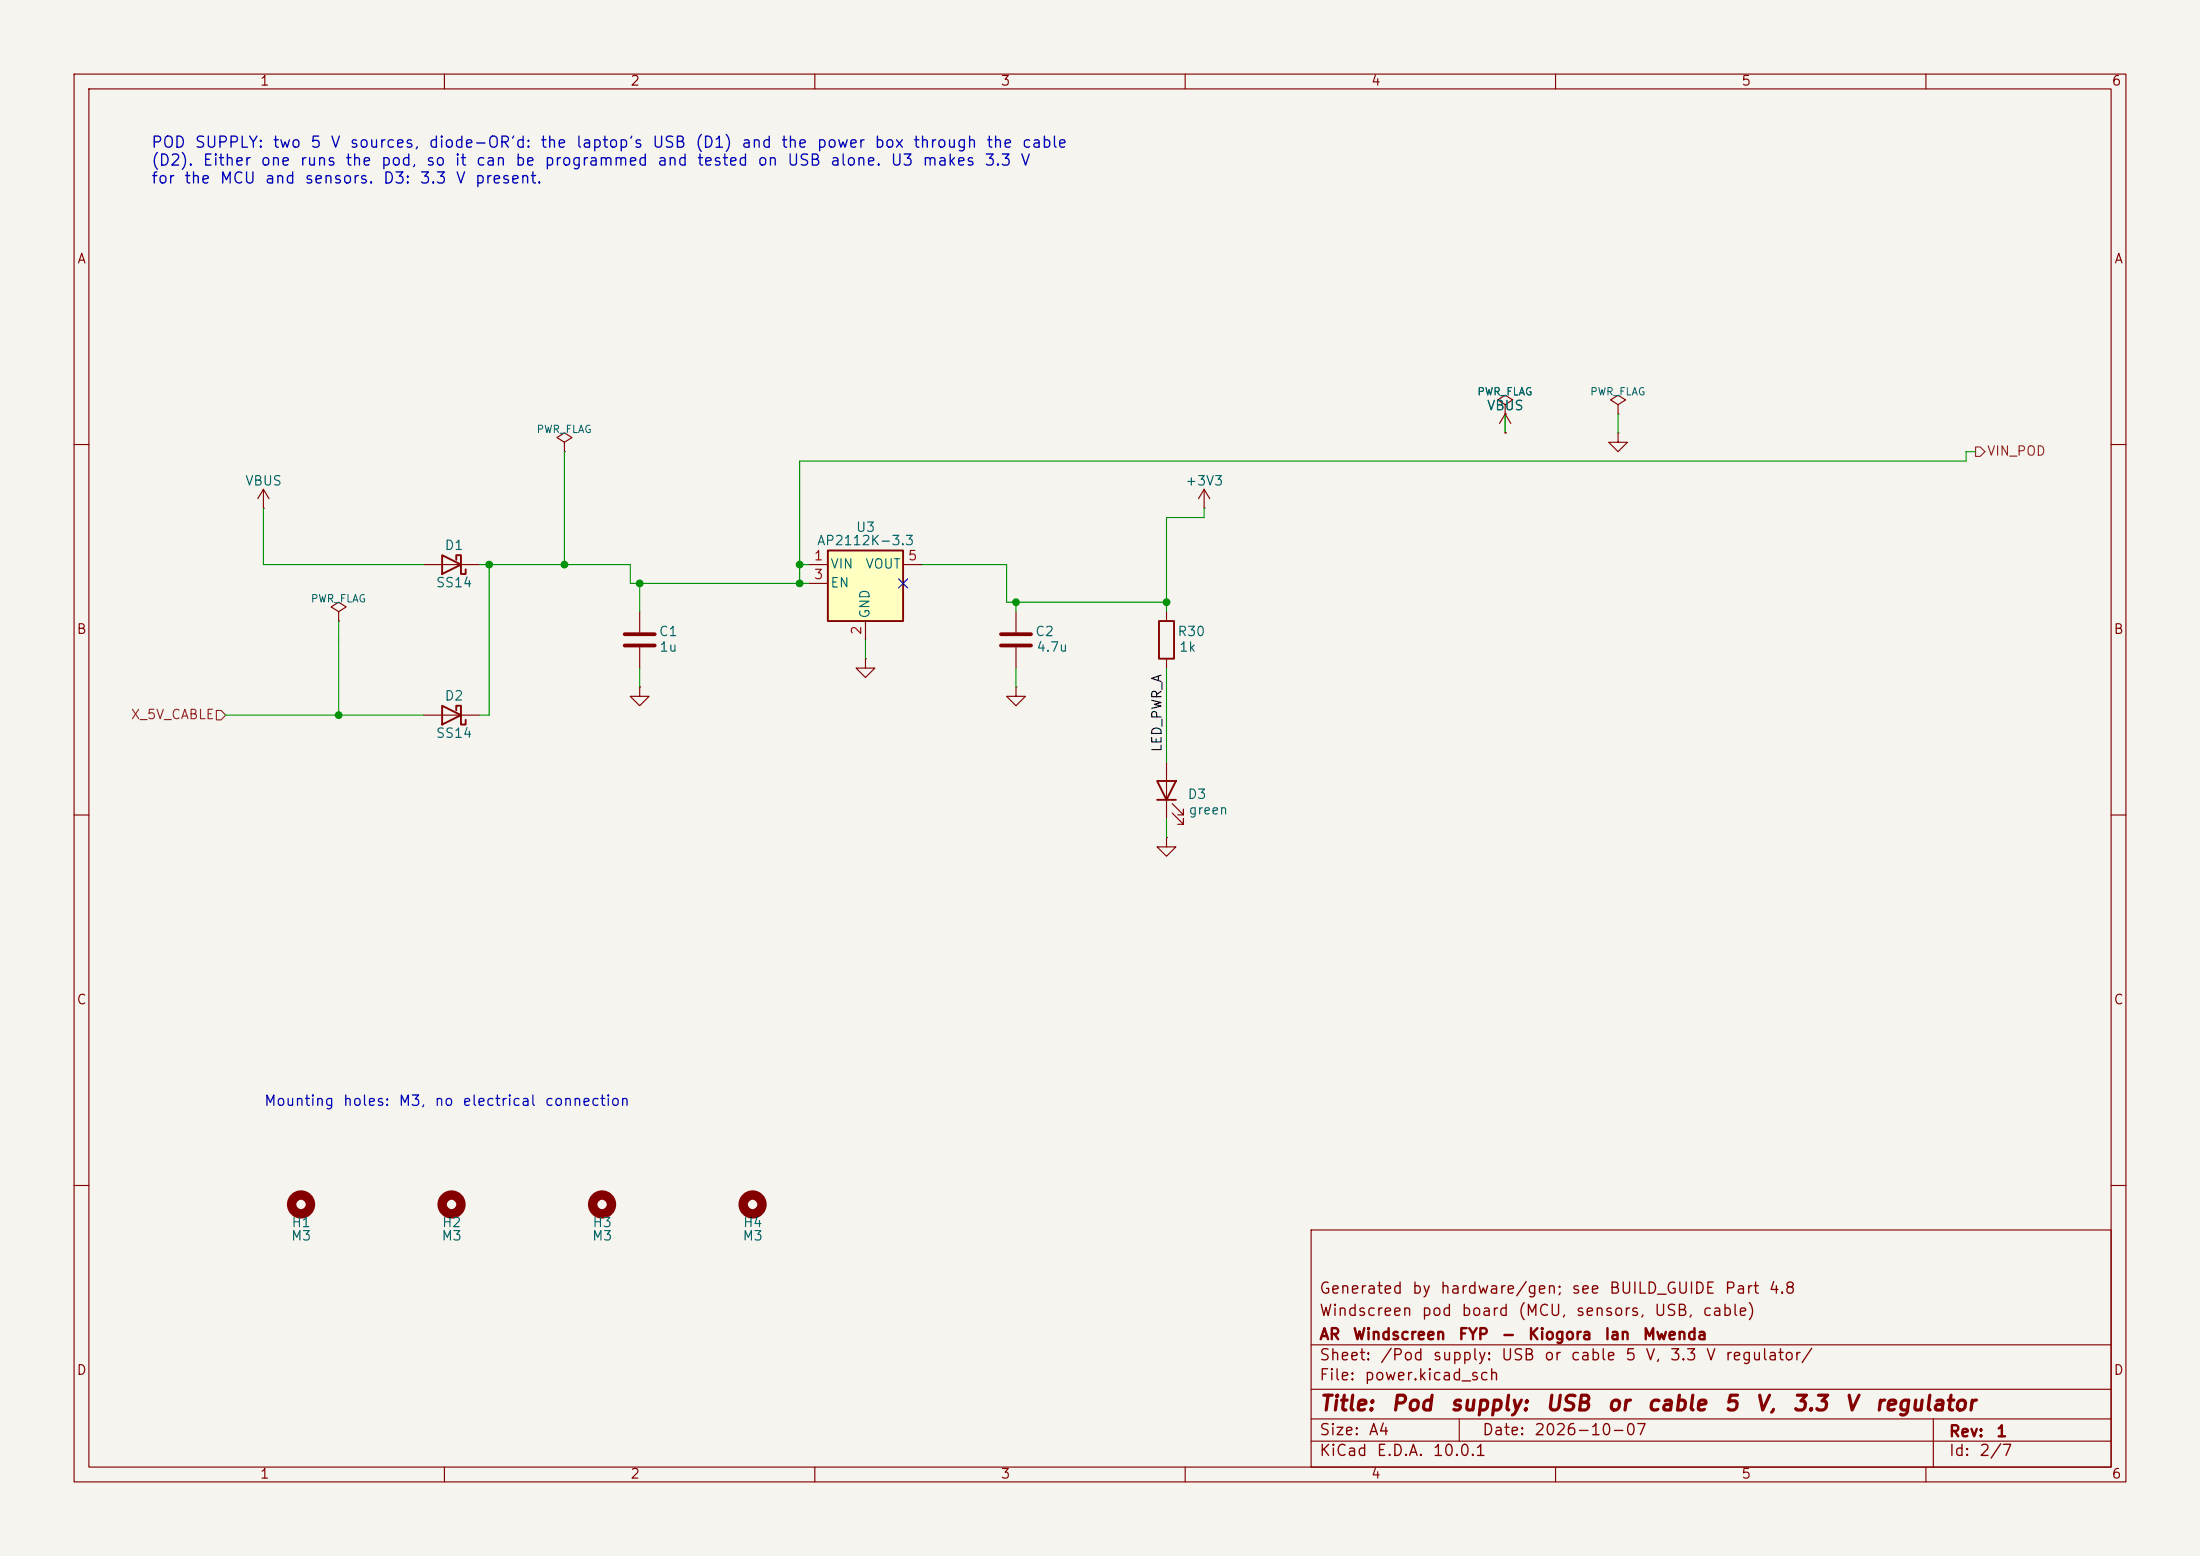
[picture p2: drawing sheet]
(kicad_sch
 (version 20250610)
 (generator "eeschema")
 (generator_version "10.0")
 (paper "A4")
 (title_block
  (title "Pod supply: USB or cable 5 V, 3.3 V regulator")
  (date "2026-10-07")
  (rev "1")
  (company "AR Windscreen FYP - Kiogora Ian Mwenda")
  (comment 1 "Windscreen pod board (MCU, sensors, USB, cable)")
  (comment 2 "Generated by hardware/gen; see BUILD_GUIDE Part 4.8"))
 (lib_symbols
  (symbol "Device:D_Schottky"
   (pin_numbers (hide yes))
   (pin_names
    (offset 1.016) (hide yes)) (exclude_from_sim no) (in_bom yes) (on_board yes)
   (in_pos_files yes)
   (duplicate_pin_numbers_are_jumpers no)
   (property "Reference" "D" (at 0 2.54 0) (show_name no) (do_not_autoplace no) (effects (font (size 1.27 1.27))))
   (property "Value" "D_Schottky" (at 0 -2.54 0) (show_name no) (do_not_autoplace no) (effects (font (size 1.27 1.27))))
   (property "Footprint" "" (at 0 0 0) (show_name no) (do_not_autoplace no) (hide yes) (effects (font (size 1.27 1.27))))
   (property "Datasheet" "" (at 0 0 0) (show_name no) (do_not_autoplace no) (hide yes) (effects (font (size 1.27 1.27))))
   (property "Description" "Schottky diode" (at 0 0 0) (show_name no) (do_not_autoplace no) (hide yes) (effects (font (size 1.27 1.27))))
   (symbol "D_Schottky_0_1"
    (polyline (pts (xy -1.905 0.635) (xy -1.905 1.27) (xy -1.27 1.27) (xy -1.27 -1.27) (xy -0.635 -1.27) (xy -0.635 -0.635)) (stroke (width 0.254) (type default)) (fill (type none)))
    (polyline (pts (xy 1.27 1.27) (xy 1.27 -1.27) (xy -1.27 0) (xy 1.27 1.27)) (stroke (width 0.254) (type default)) (fill (type none)))
    (polyline (pts (xy 1.27 0) (xy -1.27 0)) (stroke (width 0) (type default)) (fill (type none))))
   (symbol "D_Schottky_1_1"
    (pin passive line (at -3.81 0 0) (length 2.54) (name "K" (effects (font (size 1.27 1.27)))) (number "1" (effects (font (size 1.27 1.27)))))
    (pin passive line (at 3.81 0 180) (length 2.54) (name "A" (effects (font (size 1.27 1.27)))) (number "2" (effects (font (size 1.27 1.27))))))
   (embedded_fonts no))
  (symbol "Device:C"
   (pin_numbers (hide yes))
   (pin_names
    (offset 0.254)) (exclude_from_sim no) (in_bom yes) (on_board yes)
   (in_pos_files yes)
   (duplicate_pin_numbers_are_jumpers no)
   (property "Reference" "C" (at 0.635 2.54 0) (show_name no) (do_not_autoplace no) (effects (font (size 1.27 1.27)) (justify left)))
   (property "Value" "C" (at 0.635 -2.54 0) (show_name no) (do_not_autoplace no) (effects (font (size 1.27 1.27)) (justify left)))
   (property "Footprint" "" (at 0.9652 -3.81 0) (show_name no) (do_not_autoplace no) (hide yes) (effects (font (size 1.27 1.27))))
   (property "Datasheet" "" (at 0 0 0) (show_name no) (do_not_autoplace no) (hide yes) (effects (font (size 1.27 1.27))))
   (property "Description" "Unpolarized capacitor" (at 0 0 0) (show_name no) (do_not_autoplace no) (hide yes) (effects (font (size 1.27 1.27))))
   (symbol "C_0_1"
    (polyline (pts (xy -2.032 0.762) (xy 2.032 0.762)) (stroke (width 0.508) (type default)) (fill (type none)))
    (polyline (pts (xy -2.032 -0.762) (xy 2.032 -0.762)) (stroke (width 0.508) (type default)) (fill (type none))))
   (symbol "C_1_1"
    (pin passive line (at 0 3.81 270) (length 2.794) (name "" (effects (font (size 1.27 1.27)))) (number "1" (effects (font (size 1.27 1.27)))))
    (pin passive line (at 0 -3.81 90) (length 2.794) (name "" (effects (font (size 1.27 1.27)))) (number "2" (effects (font (size 1.27 1.27))))))
   (embedded_fonts no))
  (symbol "Regulator_Linear:AP2112K-3.3"
   (embedded_fonts no)
   (property "Reference" "U" (at -5.08 5.715 0) (show_name no) (do_not_autoplace no) (effects (font (size 1.27 1.27)) (justify left)))
   (property "Value" "AP2112K-3.3" (at 0 5.715 0) (show_name no) (do_not_autoplace no) (effects (font (size 1.27 1.27)) (justify left)))
   (property "Footprint" "Package_TO_SOT_SMD:SOT-23-5" (at 0 8.255 0) (show_name no) (do_not_autoplace no) (hide yes) (effects (font (size 1.27 1.27))))
   (property "Datasheet" "https://www.diodes.com/assets/Datasheets/AP2112.pdf" (at 0 2.54 0) (show_name no) (do_not_autoplace no) (hide yes) (effects (font (size 1.27 1.27))))
   (property "Description" "600mA low dropout linear regulator, with enable pin, 3.8V-6V input voltage range, 3.3V fixed positive output, SOT-23-5" (at 0 0 0) (show_name no) (do_not_autoplace no) (hide yes) (effects (font (size 1.27 1.27))))
   (pin_names
    (offset 0.254)) (exclude_from_sim no) (in_bom yes) (on_board yes)
   (in_pos_files yes)
   (duplicate_pin_numbers_are_jumpers no)
   (symbol "AP2112K-3.3_0_1"
    (rectangle (start -5.08 4.445) (end 5.08 -5.08) (stroke (width 0.254) (type default)) (fill (type background))))
   (symbol "AP2112K-3.3_1_1"
    (pin power_in line (at -7.62 2.54 0) (length 2.54) (name "VIN" (effects (font (size 1.27 1.27)))) (number "1" (effects (font (size 1.27 1.27)))))
    (pin power_in line (at 0 -7.62 90) (length 2.54) (name "GND" (effects (font (size 1.27 1.27)))) (number "2" (effects (font (size 1.27 1.27)))))
    (pin input line (at -7.62 0 0) (length 2.54) (name "EN" (effects (font (size 1.27 1.27)))) (number "3" (effects (font (size 1.27 1.27)))))
    (pin no_connect line (at 5.08 0 180) (length 2.54) (hide yes) (name "NC" (effects (font (size 1.27 1.27)))) (number "4" (effects (font (size 1.27 1.27)))))
    (pin power_out line (at 7.62 2.54 180) (length 2.54) (name "VOUT" (effects (font (size 1.27 1.27)))) (number "5" (effects (font (size 1.27 1.27))))))
   (embedded_fonts no))
  (symbol "Device:R"
   (pin_numbers (hide yes))
   (pin_names
    (offset 0)) (exclude_from_sim no) (in_bom yes) (on_board yes)
   (in_pos_files yes)
   (duplicate_pin_numbers_are_jumpers no)
   (property "Reference" "R" (at 2.032 0 90) (show_name no) (do_not_autoplace no) (effects (font (size 1.27 1.27))))
   (property "Value" "R" (at 0 0 90) (show_name no) (do_not_autoplace no) (effects (font (size 1.27 1.27))))
   (property "Footprint" "" (at -1.778 0 90) (show_name no) (do_not_autoplace no) (hide yes) (effects (font (size 1.27 1.27))))
   (property "Datasheet" "" (at 0 0 0) (show_name no) (do_not_autoplace no) (hide yes) (effects (font (size 1.27 1.27))))
   (property "Description" "Resistor" (at 0 0 0) (show_name no) (do_not_autoplace no) (hide yes) (effects (font (size 1.27 1.27))))
   (symbol "R_0_1"
    (rectangle (start -1.016 -2.54) (end 1.016 2.54) (stroke (width 0.254) (type default)) (fill (type none))))
   (symbol "R_1_1"
    (pin passive line (at 0 3.81 270) (length 1.27) (name "" (effects (font (size 1.27 1.27)))) (number "1" (effects (font (size 1.27 1.27)))))
    (pin passive line (at 0 -3.81 90) (length 1.27) (name "" (effects (font (size 1.27 1.27)))) (number "2" (effects (font (size 1.27 1.27))))))
   (embedded_fonts no))
  (symbol "Device:LED"
   (pin_numbers (hide yes))
   (pin_names
    (offset 1.016) (hide yes)) (exclude_from_sim no) (in_bom yes) (on_board yes)
   (in_pos_files yes)
   (duplicate_pin_numbers_are_jumpers no)
   (property "Reference" "D" (at 0 2.54 0) (show_name no) (do_not_autoplace no) (effects (font (size 1.27 1.27))))
   (property "Value" "LED" (at 0 -2.54 0) (show_name no) (do_not_autoplace no) (effects (font (size 1.27 1.27))))
   (property "Footprint" "" (at 0 0 0) (show_name no) (do_not_autoplace no) (hide yes) (effects (font (size 1.27 1.27))))
   (property "Datasheet" "" (at 0 0 0) (show_name no) (do_not_autoplace no) (hide yes) (effects (font (size 1.27 1.27))))
   (property "Description" "Light emitting diode" (at 0 0 0) (show_name no) (do_not_autoplace no) (hide yes) (effects (font (size 1.27 1.27))))
   (property "Sim.Pins" "1=K 2=A" (at 0 0 0) (show_name no) (do_not_autoplace no) (hide yes) (effects (font (size 1.27 1.27))))
   (symbol "LED_0_1"
    (polyline (pts (xy -3.048 -0.762) (xy -4.572 -2.286) (xy -3.81 -2.286) (xy -4.572 -2.286) (xy -4.572 -1.524)) (stroke (width 0) (type default)) (fill (type none)))
    (polyline (pts (xy -1.778 -0.762) (xy -3.302 -2.286) (xy -2.54 -2.286) (xy -3.302 -2.286) (xy -3.302 -1.524)) (stroke (width 0) (type default)) (fill (type none)))
    (polyline (pts (xy -1.27 0) (xy 1.27 0)) (stroke (width 0) (type default)) (fill (type none)))
    (polyline (pts (xy -1.27 -1.27) (xy -1.27 1.27)) (stroke (width 0.254) (type default)) (fill (type none)))
    (polyline (pts (xy 1.27 -1.27) (xy 1.27 1.27) (xy -1.27 0) (xy 1.27 -1.27)) (stroke (width 0.254) (type default)) (fill (type none))))
   (symbol "LED_1_1"
    (pin passive line (at -3.81 0 0) (length 2.54) (name "K" (effects (font (size 1.27 1.27)))) (number "1" (effects (font (size 1.27 1.27)))))
    (pin passive line (at 3.81 0 180) (length 2.54) (name "A" (effects (font (size 1.27 1.27)))) (number "2" (effects (font (size 1.27 1.27))))))
   (embedded_fonts no))
  (symbol "Mechanical:MountingHole"
   (pin_names
    (offset 1.016)) (exclude_from_sim no) (in_bom no) (on_board yes)
   (in_pos_files yes)
   (duplicate_pin_numbers_are_jumpers no)
   (property "Reference" "H" (at 0 5.08 0) (show_name no) (do_not_autoplace no) (effects (font (size 1.27 1.27))))
   (property "Value" "MountingHole" (at 0 3.175 0) (show_name no) (do_not_autoplace no) (effects (font (size 1.27 1.27))))
   (property "Footprint" "" (at 0 0 0) (show_name no) (do_not_autoplace no) (hide yes) (effects (font (size 1.27 1.27))))
   (property "Datasheet" "" (at 0 0 0) (show_name no) (do_not_autoplace no) (hide yes) (effects (font (size 1.27 1.27))))
   (property "Description" "Mounting Hole without connection" (at 0 0 0) (show_name no) (do_not_autoplace no) (hide yes) (effects (font (size 1.27 1.27))))
   (symbol "MountingHole_0_1"
    (circle (center 0 0) (radius 1.27) (stroke (width 1.27) (type default)) (fill (type none))))
   (embedded_fonts no))
  (symbol "power:VBUS"
   (power global)
   (pin_numbers (hide yes))
   (pin_names
    (offset 0) (hide yes)) (exclude_from_sim no) (in_bom yes) (on_board yes)
   (in_pos_files yes)
   (duplicate_pin_numbers_are_jumpers no)
   (property "Reference" "#PWR" (at 0 -3.81 0) (show_name no) (do_not_autoplace no) (hide yes) (effects (font (size 1.27 1.27))))
   (property "Value" "VBUS" (at 0 3.556 0) (show_name no) (do_not_autoplace no) (effects (font (size 1.27 1.27))))
   (property "Footprint" "" (at 0 0 0) (show_name no) (do_not_autoplace no) (hide yes) (effects (font (size 1.27 1.27))))
   (property "Datasheet" "" (at 0 0 0) (show_name no) (do_not_autoplace no) (hide yes) (effects (font (size 1.27 1.27))))
   (property "Description" "Power symbol creates a global label with name \"VBUS\"" (at 0 0 0) (show_name no) (do_not_autoplace no) (hide yes) (effects (font (size 1.27 1.27))))
   (symbol "VBUS_0_1"
    (polyline (pts (xy -0.762 1.27) (xy 0 2.54)) (stroke (width 0) (type default)) (fill (type none)))
    (polyline (pts (xy 0 2.54) (xy 0.762 1.27)) (stroke (width 0) (type default)) (fill (type none)))
    (polyline (pts (xy 0 0) (xy 0 2.54)) (stroke (width 0) (type default)) (fill (type none))))
   (symbol "VBUS_1_1"
    (pin power_in line (at 0 0 90) (length 0) (name "" (effects (font (size 1.27 1.27)))) (number "1" (effects (font (size 1.27 1.27))))))
   (embedded_fonts no))
  (symbol "power:+3V3"
   (power global)
   (pin_numbers (hide yes))
   (pin_names
    (offset 0) (hide yes)) (exclude_from_sim no) (in_bom yes) (on_board yes)
   (in_pos_files yes)
   (duplicate_pin_numbers_are_jumpers no)
   (property "Reference" "#PWR" (at 0 -3.81 0) (show_name no) (do_not_autoplace no) (hide yes) (effects (font (size 1.27 1.27))))
   (property "Value" "+3V3" (at 0 3.556 0) (show_name no) (do_not_autoplace no) (effects (font (size 1.27 1.27))))
   (property "Footprint" "" (at 0 0 0) (show_name no) (do_not_autoplace no) (hide yes) (effects (font (size 1.27 1.27))))
   (property "Datasheet" "" (at 0 0 0) (show_name no) (do_not_autoplace no) (hide yes) (effects (font (size 1.27 1.27))))
   (property "Description" "Power symbol creates a global label with name \"+3V3\"" (at 0 0 0) (show_name no) (do_not_autoplace no) (hide yes) (effects (font (size 1.27 1.27))))
   (symbol "+3V3_0_1"
    (polyline (pts (xy -0.762 1.27) (xy 0 2.54)) (stroke (width 0) (type default)) (fill (type none)))
    (polyline (pts (xy 0 2.54) (xy 0.762 1.27)) (stroke (width 0) (type default)) (fill (type none)))
    (polyline (pts (xy 0 0) (xy 0 2.54)) (stroke (width 0) (type default)) (fill (type none))))
   (symbol "+3V3_1_1"
    (pin power_in line (at 0 0 90) (length 0) (name "" (effects (font (size 1.27 1.27)))) (number "1" (effects (font (size 1.27 1.27))))))
   (embedded_fonts no))
  (symbol "power:PWR_FLAG"
   (power global)
   (pin_numbers (hide yes))
   (pin_names
    (offset 0) (hide yes)) (exclude_from_sim no) (in_bom yes) (on_board yes)
   (in_pos_files yes)
   (duplicate_pin_numbers_are_jumpers no)
   (property "Reference" "#FLG" (at 0 1.905 0) (show_name no) (do_not_autoplace no) (hide yes) (effects (font (size 1.27 1.27))))
   (property "Value" "PWR_FLAG" (at 0 3.81 0) (show_name no) (do_not_autoplace no) (effects (font (size 1.27 1.27))))
   (property "Footprint" "" (at 0 0 0) (show_name no) (do_not_autoplace no) (hide yes) (effects (font (size 1.27 1.27))))
   (property "Datasheet" "" (at 0 0 0) (show_name no) (do_not_autoplace no) (hide yes) (effects (font (size 1.27 1.27))))
   (property "Description" "Special symbol for telling ERC where power comes from" (at 0 0 0) (show_name no) (do_not_autoplace no) (hide yes) (effects (font (size 1.27 1.27))))
   (symbol "PWR_FLAG_0_0"
    (pin power_out line (at 0 0 90) (length 0) (name "" (effects (font (size 1.27 1.27)))) (number "1" (effects (font (size 1.27 1.27))))))
   (symbol "PWR_FLAG_0_1"
    (polyline (pts (xy 0 0) (xy 0 1.27) (xy -1.016 1.905) (xy 0 2.54) (xy 1.016 1.905) (xy 0 1.27)) (stroke (width 0) (type default)) (fill (type none))))
   (embedded_fonts no))
  (symbol "power:GND"
   (power global)
   (pin_numbers (hide yes))
   (pin_names
    (offset 0) (hide yes)) (exclude_from_sim no) (in_bom yes) (on_board yes)
   (in_pos_files yes)
   (duplicate_pin_numbers_are_jumpers no)
   (property "Reference" "#PWR" (at 0 -6.35 0) (show_name no) (do_not_autoplace no) (hide yes) (effects (font (size 1.27 1.27))))
   (property "Value" "GND" (at 0 -3.81 0) (show_name no) (do_not_autoplace no) (effects (font (size 1.27 1.27))))
   (property "Footprint" "" (at 0 0 0) (show_name no) (do_not_autoplace no) (hide yes) (effects (font (size 1.27 1.27))))
   (property "Datasheet" "" (at 0 0 0) (show_name no) (do_not_autoplace no) (hide yes) (effects (font (size 1.27 1.27))))
   (property "Description" "Power symbol creates a global label with name \"GND\" , ground" (at 0 0 0) (show_name no) (do_not_autoplace no) (hide yes) (effects (font (size 1.27 1.27))))
   (symbol "GND_0_1"
    (polyline (pts (xy 0 0) (xy 0 -1.27) (xy 1.27 -1.27) (xy 0 -2.54) (xy -1.27 -1.27) (xy 0 -1.27)) (stroke (width 0) (type default)) (fill (type none))))
   (symbol "GND_1_1"
    (pin power_in line (at 0 0 270) (length 0) (name "" (effects (font (size 1.27 1.27)))) (number "1" (effects (font (size 1.27 1.27))))))
   (embedded_fonts no)))
 (text "POD SUPPLY: two 5 V sources, diode-OR'd: the laptop's USB (D1) and the power box through the cable\n(D2). Either one runs the pod, so it can be programmed and tested on USB alone. U3 makes 3.3 V\nfor the MCU and sensors. D3: 3.3 V present."
  (exclude_from_sim no)
  (at 20.32 25.4 0)
  (effects (font (size 1.5 1.5)) (justify left bottom)))
 (text "Mounting holes: M3, no electrical connection"
  (exclude_from_sim no)
  (at 35.56 149.86 0)
  (effects (font (size 1.4 1.4)) (justify left bottom)))
 (symbol
  (lib_id "Device:D_Schottky")
  (at 60.96 76.2 180)
  (unit 1)
  (exclude_from_sim no)
  (in_bom yes)
  (on_board yes)
  (dnp no)
  (property "Reference" "D1" (at 61.278 73.68 0) (effects (font (size 1.27 1.27))))
  (property "Value" "SS14" (at 61.278 78.72 0) (effects (font (size 1.27 1.27))))
  (property "Footprint" "Diode_SMD:D_SMA" (at 60.96 76.2 0) (hide yes) (effects (font (size 1.27 1.27))))
  (property "Datasheet" "" (at 60.96 76.2 0) (hide yes) (effects (font (size 1.27 1.27))))
  (property "Description" "USB VBUS into the pod's supply (diode-OR)" (at 60.96 76.2 0) (hide yes) (effects (font (size 1.27 1.27))))
  (pin "1")
  (pin "2"))
 (symbol
  (lib_id "Device:D_Schottky")
  (at 60.96 96.52 180)
  (unit 1)
  (exclude_from_sim no)
  (in_bom yes)
  (on_board yes)
  (dnp no)
  (property "Reference" "D2" (at 61.278 94.0 0) (effects (font (size 1.27 1.27))))
  (property "Value" "SS14" (at 61.278 99.04 0) (effects (font (size 1.27 1.27))))
  (property "Footprint" "Diode_SMD:D_SMA" (at 60.96 96.52 0) (hide yes) (effects (font (size 1.27 1.27))))
  (property "Datasheet" "" (at 60.96 96.52 0) (hide yes) (effects (font (size 1.27 1.27))))
  (property "Description" "+5 V from the power box into the pod's supply (diode-OR)" (at 60.96 96.52 0) (hide yes) (effects (font (size 1.27 1.27))))
  (pin "1")
  (pin "2"))
 (symbol
  (lib_id "Device:C")
  (at 86.36 86.36 0)
  (unit 1)
  (exclude_from_sim no)
  (in_bom yes)
  (on_board yes)
  (dnp no)
  (property "Reference" "C1" (at 90.208 85.31 0) (effects (font (size 1.27 1.27))))
  (property "Value" "1u" (at 90.208 87.41 0) (effects (font (size 1.27 1.27))))
  (property "Footprint" "Capacitor_SMD:C_1206_3216Metric" (at 86.36 86.36 0) (hide yes) (effects (font (size 1.27 1.27))))
  (property "Datasheet" "" (at 86.36 86.36 0) (hide yes) (effects (font (size 1.27 1.27))))
  (property "Description" "1 uF, not more: USB attach inrush (hardware/sim/run_pod_supply.sh)" (at 86.36 86.36 0) (hide yes) (effects (font (size 1.27 1.27))))
  (pin "1")
  (pin "2"))
 (symbol
  (lib_id "Regulator_Linear:AP2112K-3.3")
  (at 116.84 78.74 0)
  (unit 1)
  (exclude_from_sim no)
  (in_bom yes)
  (on_board yes)
  (dnp no)
  (property "Reference" "U3" (at 116.84 71.245 0) (effects (font (size 1.27 1.27))))
  (property "Value" "AP2112K-3.3" (at 116.84 73.045 0) (effects (font (size 1.27 1.27))))
  (property "Footprint" "Package_TO_SOT_SMD:SOT-23-5" (at 116.84 78.74 0) (hide yes) (effects (font (size 1.27 1.27))))
  (property "Datasheet" "" (at 116.84 78.74 0) (hide yes) (effects (font (size 1.27 1.27))))
  (property "Description" "3.3 V, 600 mA LDO" (at 116.84 78.74 0) (hide yes) (effects (font (size 1.27 1.27))))
  (pin "1")
  (pin "2")
  (pin "3")
  (pin "4")
  (pin "5"))
 (symbol
  (lib_id "Device:C")
  (at 137.16 86.36 0)
  (unit 1)
  (exclude_from_sim no)
  (in_bom yes)
  (on_board yes)
  (dnp no)
  (property "Reference" "C2" (at 141.008 85.31 0) (effects (font (size 1.27 1.27))))
  (property "Value" "4.7u" (at 142.024 87.41 0) (effects (font (size 1.27 1.27))))
  (property "Footprint" "Capacitor_SMD:C_1206_3216Metric" (at 137.16 86.36 0) (hide yes) (effects (font (size 1.27 1.27))))
  (property "Datasheet" "" (at 137.16 86.36 0) (hide yes) (effects (font (size 1.27 1.27))))
  (property "Description" "4.7 uF, not more: USB attach inrush (hardware/sim/run_pod_supply.sh)" (at 137.16 86.36 0) (hide yes) (effects (font (size 1.27 1.27))))
  (pin "1")
  (pin "2"))
 (symbol
  (lib_id "Device:R")
  (at 157.48 86.36 0)
  (unit 1)
  (exclude_from_sim no)
  (in_bom yes)
  (on_board yes)
  (dnp no)
  (property "Reference" "R30" (at 160.82 85.31 0) (effects (font (size 1.27 1.27))))
  (property "Value" "1k" (at 160.312 87.41 0) (effects (font (size 1.27 1.27))))
  (property "Footprint" "Resistor_SMD:R_0805_2012Metric" (at 157.48 86.36 0) (hide yes) (effects (font (size 1.27 1.27))))
  (property "Datasheet" "" (at 157.48 86.36 0) (hide yes) (effects (font (size 1.27 1.27))))
  (property "Description" "" (at 157.48 86.36 0) (hide yes) (effects (font (size 1.27 1.27))))
  (pin "1")
  (pin "2"))
 (symbol
  (lib_id "Device:LED")
  (at 157.48 106.68 90)
  (unit 1)
  (exclude_from_sim no)
  (in_bom yes)
  (on_board yes)
  (dnp no)
  (property "Reference" "D3" (at 161.582 107.281 90) (effects (font (size 1.27 1.27))))
  (property "Value" "green" (at 163.106 109.381 90) (effects (font (size 1.27 1.27))))
  (property "Footprint" "LED_SMD:LED_0805_2012Metric" (at 157.48 106.68 0) (hide yes) (effects (font (size 1.27 1.27))))
  (property "Datasheet" "" (at 157.48 106.68 0) (hide yes) (effects (font (size 1.27 1.27))))
  (property "Description" "" (at 157.48 106.68 0) (hide yes) (effects (font (size 1.27 1.27))))
  (pin "1")
  (pin "2"))
 (symbol
  (lib_id "Mechanical:MountingHole")
  (at 40.64 162.56 0)
  (unit 1)
  (exclude_from_sim no)
  (in_bom yes)
  (on_board yes)
  (dnp no)
  (property "Reference" "H1" (at 40.64 165.08 0) (effects (font (size 1.27 1.27))))
  (property "Value" "M3" (at 40.64 166.88 0) (effects (font (size 1.27 1.27))))
  (property "Footprint" "MountingHole:MountingHole_3.2mm_M3" (at 40.64 162.56 0) (hide yes) (effects (font (size 1.27 1.27))))
  (property "Datasheet" "" (at 40.64 162.56 0) (hide yes) (effects (font (size 1.27 1.27))))
  (property "Description" "" (at 40.64 162.56 0) (hide yes) (effects (font (size 1.27 1.27)))))
 (symbol
  (lib_id "Mechanical:MountingHole")
  (at 60.96 162.56 0)
  (unit 1)
  (exclude_from_sim no)
  (in_bom yes)
  (on_board yes)
  (dnp no)
  (property "Reference" "H2" (at 60.96 165.08 0) (effects (font (size 1.27 1.27))))
  (property "Value" "M3" (at 60.96 166.88 0) (effects (font (size 1.27 1.27))))
  (property "Footprint" "MountingHole:MountingHole_3.2mm_M3" (at 60.96 162.56 0) (hide yes) (effects (font (size 1.27 1.27))))
  (property "Datasheet" "" (at 60.96 162.56 0) (hide yes) (effects (font (size 1.27 1.27))))
  (property "Description" "" (at 60.96 162.56 0) (hide yes) (effects (font (size 1.27 1.27)))))
 (symbol
  (lib_id "Mechanical:MountingHole")
  (at 81.28 162.56 0)
  (unit 1)
  (exclude_from_sim no)
  (in_bom yes)
  (on_board yes)
  (dnp no)
  (property "Reference" "H3" (at 81.28 165.08 0) (effects (font (size 1.27 1.27))))
  (property "Value" "M3" (at 81.28 166.88 0) (effects (font (size 1.27 1.27))))
  (property "Footprint" "MountingHole:MountingHole_3.2mm_M3" (at 81.28 162.56 0) (hide yes) (effects (font (size 1.27 1.27))))
  (property "Datasheet" "" (at 81.28 162.56 0) (hide yes) (effects (font (size 1.27 1.27))))
  (property "Description" "" (at 81.28 162.56 0) (hide yes) (effects (font (size 1.27 1.27)))))
 (symbol
  (lib_id "Mechanical:MountingHole")
  (at 101.6 162.56 0)
  (unit 1)
  (exclude_from_sim no)
  (in_bom yes)
  (on_board yes)
  (dnp no)
  (property "Reference" "H4" (at 101.6 165.08 0) (effects (font (size 1.27 1.27))))
  (property "Value" "M3" (at 101.6 166.88 0) (effects (font (size 1.27 1.27))))
  (property "Footprint" "MountingHole:MountingHole_3.2mm_M3" (at 101.6 162.56 0) (hide yes) (effects (font (size 1.27 1.27))))
  (property "Datasheet" "" (at 101.6 162.56 0) (hide yes) (effects (font (size 1.27 1.27))))
  (property "Description" "" (at 101.6 162.56 0) (hide yes) (effects (font (size 1.27 1.27)))))
 (no_connect
  (at 121.92 78.74))
 (symbol
  (lib_id "power:VBUS")
  (at 35.56 68.58 0)
  (unit 1)
  (exclude_from_sim no)
  (in_bom yes)
  (on_board yes)
  (dnp no)
  (property "Reference" "#PWR001" (at 35.56 68.58 0) (hide yes) (effects (font (size 1.27 1.27))))
  (property "Value" "VBUS" (at 35.56 64.98 0) (effects (font (size 1.27 1.27))))
  (property "Footprint" "" (at 35.56 68.58 0) (hide yes) (effects (font (size 1.27 1.27))))
  (property "Datasheet" "" (at 35.56 68.58 0) (hide yes) (effects (font (size 1.27 1.27))))
  (pin "1"))
 (symbol
  (lib_id "power:+3V3")
  (at 162.56 68.58 0)
  (unit 1)
  (exclude_from_sim no)
  (in_bom yes)
  (on_board yes)
  (dnp no)
  (property "Reference" "#PWR002" (at 162.56 68.58 0) (hide yes) (effects (font (size 1.27 1.27))))
  (property "Value" "+3V3" (at 162.56 64.98 0) (effects (font (size 1.27 1.27))))
  (property "Footprint" "" (at 162.56 68.58 0) (hide yes) (effects (font (size 1.27 1.27))))
  (property "Datasheet" "" (at 162.56 68.58 0) (hide yes) (effects (font (size 1.27 1.27))))
  (pin "1"))
 (symbol
  (lib_id "power:PWR_FLAG")
  (at 76.2 60.96 0)
  (unit 1)
  (exclude_from_sim no)
  (in_bom yes)
  (on_board yes)
  (dnp no)
  (property "Reference" "#FLG001" (at 76.2 60.96 0) (hide yes) (effects (font (size 1.27 1.27))))
  (property "Value" "PWR_FLAG" (at 76.2 57.96 0) (effects (font (size 1.0 1.0))))
  (property "Footprint" "" (at 76.2 60.96 0) (hide yes) (effects (font (size 1.27 1.27))))
  (property "Datasheet" "" (at 76.2 60.96 0) (hide yes) (effects (font (size 1.27 1.27))))
  (pin "1"))
 (wire
  (pts (xy 76.2 60.96) (xy 76.2 63.5))
  (stroke (width 0) (type default)))
 (symbol
  (lib_id "power:PWR_FLAG")
  (at 45.72 83.82000000000001 0)
  (unit 1)
  (exclude_from_sim no)
  (in_bom yes)
  (on_board yes)
  (dnp no)
  (property "Reference" "#FLG002" (at 45.72 83.82000000000001 0) (hide yes) (effects (font (size 1.27 1.27))))
  (property "Value" "PWR_FLAG" (at 45.72 80.82 0) (effects (font (size 1.0 1.0))))
  (property "Footprint" "" (at 45.72 83.82000000000001 0) (hide yes) (effects (font (size 1.27 1.27))))
  (property "Datasheet" "" (at 45.72 83.82000000000001 0) (hide yes) (effects (font (size 1.27 1.27))))
  (pin "1"))
 (wire
  (pts (xy 45.72 83.82) (xy 45.72 86.36))
  (stroke (width 0) (type default)))
 (symbol
  (lib_id "power:PWR_FLAG")
  (at 203.2 55.88 0)
  (unit 1)
  (exclude_from_sim no)
  (in_bom yes)
  (on_board yes)
  (dnp no)
  (property "Reference" "#FLG003" (at 203.2 55.88 0) (hide yes) (effects (font (size 1.27 1.27))))
  (property "Value" "PWR_FLAG" (at 203.2 52.88 0) (effects (font (size 1.0 1.0))))
  (property "Footprint" "" (at 203.2 55.88 0) (hide yes) (effects (font (size 1.27 1.27))))
  (property "Datasheet" "" (at 203.2 55.88 0) (hide yes) (effects (font (size 1.27 1.27))))
  (pin "1"))
 (wire
  (pts (xy 203.2 55.88) (xy 203.2 58.42))
  (stroke (width 0) (type default)))
 (symbol
  (lib_id "power:VBUS")
  (at 203.2 58.42 0)
  (unit 1)
  (exclude_from_sim no)
  (in_bom yes)
  (on_board yes)
  (dnp no)
  (property "Reference" "#PWR003" (at 203.2 58.42 0) (hide yes) (effects (font (size 1.27 1.27))))
  (property "Value" "VBUS" (at 203.2 54.82 0) (effects (font (size 1.27 1.27))))
  (property "Footprint" "" (at 203.2 58.42 0) (hide yes) (effects (font (size 1.27 1.27))))
  (property "Datasheet" "" (at 203.2 58.42 0) (hide yes) (effects (font (size 1.27 1.27))))
  (pin "1"))
 (symbol
  (lib_id "power:PWR_FLAG")
  (at 218.44 55.88 0)
  (unit 1)
  (exclude_from_sim no)
  (in_bom yes)
  (on_board yes)
  (dnp no)
  (property "Reference" "#FLG004" (at 218.44 55.88 0) (hide yes) (effects (font (size 1.27 1.27))))
  (property "Value" "PWR_FLAG" (at 218.44 52.88 0) (effects (font (size 1.0 1.0))))
  (property "Footprint" "" (at 218.44 55.88 0) (hide yes) (effects (font (size 1.27 1.27))))
  (property "Datasheet" "" (at 218.44 55.88 0) (hide yes) (effects (font (size 1.27 1.27))))
  (pin "1"))
 (wire
  (pts (xy 218.44 55.88) (xy 218.44 58.42))
  (stroke (width 0) (type default)))
 (symbol
  (lib_id "power:GND")
  (at 218.44 58.42 0)
  (unit 1)
  (exclude_from_sim no)
  (in_bom yes)
  (on_board yes)
  (dnp no)
  (property "Reference" "#PWR004" (at 218.44 58.42 0) (hide yes) (effects (font (size 1.27 1.27))))
  (property "Value" "GND" (at 218.44 54.82 0) (hide yes) (effects (font (size 1.27 1.27))))
  (property "Footprint" "" (at 218.44 58.42 0) (hide yes) (effects (font (size 1.27 1.27))))
  (property "Datasheet" "" (at 218.44 58.42 0) (hide yes) (effects (font (size 1.27 1.27))))
  (pin "1"))
 (wire
  (pts (xy 86.36 90.17) (xy 86.36 92.71))
  (stroke (width 0) (type default)))
 (symbol
  (lib_id "power:GND")
  (at 86.36 92.71 0)
  (unit 1)
  (exclude_from_sim no)
  (in_bom yes)
  (on_board yes)
  (dnp no)
  (property "Reference" "#PWR005" (at 86.36 92.71 0) (hide yes) (effects (font (size 1.27 1.27))))
  (property "Value" "GND" (at 86.36 89.11 0) (hide yes) (effects (font (size 1.27 1.27))))
  (property "Footprint" "" (at 86.36 92.71 0) (hide yes) (effects (font (size 1.27 1.27))))
  (property "Datasheet" "" (at 86.36 92.71 0) (hide yes) (effects (font (size 1.27 1.27))))
  (pin "1"))
 (wire
  (pts (xy 116.84 86.36) (xy 116.84 88.9))
  (stroke (width 0) (type default)))
 (symbol
  (lib_id "power:GND")
  (at 116.84 88.9 0)
  (unit 1)
  (exclude_from_sim no)
  (in_bom yes)
  (on_board yes)
  (dnp no)
  (property "Reference" "#PWR006" (at 116.84 88.9 0) (hide yes) (effects (font (size 1.27 1.27))))
  (property "Value" "GND" (at 116.84 85.3 0) (hide yes) (effects (font (size 1.27 1.27))))
  (property "Footprint" "" (at 116.84 88.9 0) (hide yes) (effects (font (size 1.27 1.27))))
  (property "Datasheet" "" (at 116.84 88.9 0) (hide yes) (effects (font (size 1.27 1.27))))
  (pin "1"))
 (wire
  (pts (xy 137.16 90.17) (xy 137.16 92.71))
  (stroke (width 0) (type default)))
 (symbol
  (lib_id "power:GND")
  (at 137.16 92.71 0)
  (unit 1)
  (exclude_from_sim no)
  (in_bom yes)
  (on_board yes)
  (dnp no)
  (property "Reference" "#PWR007" (at 137.16 92.71 0) (hide yes) (effects (font (size 1.27 1.27))))
  (property "Value" "GND" (at 137.16 89.11 0) (hide yes) (effects (font (size 1.27 1.27))))
  (property "Footprint" "" (at 137.16 92.71 0) (hide yes) (effects (font (size 1.27 1.27))))
  (property "Datasheet" "" (at 137.16 92.71 0) (hide yes) (effects (font (size 1.27 1.27))))
  (pin "1"))
 (wire
  (pts (xy 157.48 110.49) (xy 157.48 113.03))
  (stroke (width 0) (type default)))
 (symbol
  (lib_id "power:GND")
  (at 157.48 113.03 0)
  (unit 1)
  (exclude_from_sim no)
  (in_bom yes)
  (on_board yes)
  (dnp no)
  (property "Reference" "#PWR008" (at 157.48 113.03 0) (hide yes) (effects (font (size 1.27 1.27))))
  (property "Value" "GND" (at 157.48 109.43 0) (hide yes) (effects (font (size 1.27 1.27))))
  (property "Footprint" "" (at 157.48 113.03 0) (hide yes) (effects (font (size 1.27 1.27))))
  (property "Datasheet" "" (at 157.48 113.03 0) (hide yes) (effects (font (size 1.27 1.27))))
  (pin "1"))
 (hierarchical_label "VIN_POD"
  (shape output)
  (at 266.7 60.96 0)
  (effects (font (size 1.27 1.27)) (justify left)))
 (hierarchical_label "X_5V_CABLE"
  (shape input)
  (at 30.48 96.52 180)
  (effects (font (size 1.27 1.27)) (justify right)))
 (label "LED_PWR_A"
  (at 157.48 101.6 90)
  (effects (font (size 1.27 1.27)) (justify left bottom)))
 (wire
  (pts (xy 157.48 90.17) (xy 157.48 101.6))
  (stroke (width 0) (type default)))
 (wire
  (pts (xy 157.48 101.6) (xy 157.48 102.87))
  (stroke (width 0) (type default)))
 (wire
  (pts (xy 35.56 68.58) (xy 35.56 76.2))
  (stroke (width 0) (type default)))
 (wire
  (pts (xy 35.56 76.2) (xy 57.15 76.2))
  (stroke (width 0) (type default)))
 (wire
  (pts (xy 30.48 96.52) (xy 45.72 96.52))
  (stroke (width 0) (type default)))
 (wire
  (pts (xy 45.72 86.36) (xy 45.72 96.52))
  (stroke (width 0) (type default)))
 (wire
  (pts (xy 45.72 96.52) (xy 57.15 96.52))
  (stroke (width 0) (type default)))
 (junction
  (at 45.72 96.52)
  (diameter 0)
  (color 0 0 0 0))
 (wire
  (pts (xy 124.46 76.2) (xy 135.89 76.2))
  (stroke (width 0) (type default)))
 (wire
  (pts (xy 135.89 76.2) (xy 135.89 81.28))
  (stroke (width 0) (type default)))
 (wire
  (pts (xy 135.89 81.28) (xy 137.16 81.28))
  (stroke (width 0) (type default)))
 (wire
  (pts (xy 137.16 81.28) (xy 137.16 82.55))
  (stroke (width 0) (type default)))
 (wire
  (pts (xy 137.16 81.28) (xy 157.48 81.28))
  (stroke (width 0) (type default)))
 (wire
  (pts (xy 157.48 69.85) (xy 157.48 81.28))
  (stroke (width 0) (type default)))
 (wire
  (pts (xy 157.48 69.85) (xy 162.56 69.85))
  (stroke (width 0) (type default)))
 (wire
  (pts (xy 157.48 81.28) (xy 157.48 82.55))
  (stroke (width 0) (type default)))
 (wire
  (pts (xy 162.56 68.58) (xy 162.56 69.85))
  (stroke (width 0) (type default)))
 (junction
  (at 157.48 81.28)
  (diameter 0)
  (color 0 0 0 0))
 (junction
  (at 137.16 81.28)
  (diameter 0)
  (color 0 0 0 0))
 (wire
  (pts (xy 64.77 76.2) (xy 66.04 76.2))
  (stroke (width 0) (type default)))
 (wire
  (pts (xy 64.77 96.52) (xy 66.04 96.52))
  (stroke (width 0) (type default)))
 (wire
  (pts (xy 66.04 76.2) (xy 66.04 96.52))
  (stroke (width 0) (type default)))
 (wire
  (pts (xy 66.04 76.2) (xy 76.2 76.2))
  (stroke (width 0) (type default)))
 (wire
  (pts (xy 76.2 63.5) (xy 76.2 76.2))
  (stroke (width 0) (type default)))
 (wire
  (pts (xy 76.2 76.2) (xy 85.09 76.2))
  (stroke (width 0) (type default)))
 (wire
  (pts (xy 85.09 76.2) (xy 85.09 78.74))
  (stroke (width 0) (type default)))
 (wire
  (pts (xy 85.09 78.74) (xy 86.36 78.74))
  (stroke (width 0) (type default)))
 (wire
  (pts (xy 86.36 78.74) (xy 86.36 82.55))
  (stroke (width 0) (type default)))
 (wire
  (pts (xy 86.36 78.74) (xy 107.95 78.74))
  (stroke (width 0) (type default)))
 (wire
  (pts (xy 107.95 62.23) (xy 107.95 76.2))
  (stroke (width 0) (type default)))
 (wire
  (pts (xy 107.95 62.23) (xy 265.43 62.23))
  (stroke (width 0) (type default)))
 (wire
  (pts (xy 107.95 76.2) (xy 107.95 78.74))
  (stroke (width 0) (type default)))
 (wire
  (pts (xy 107.95 76.2) (xy 109.22 76.2))
  (stroke (width 0) (type default)))
 (wire
  (pts (xy 107.95 78.74) (xy 109.22 78.74))
  (stroke (width 0) (type default)))
 (wire
  (pts (xy 265.43 60.96) (xy 265.43 62.23))
  (stroke (width 0) (type default)))
 (wire
  (pts (xy 265.43 60.96) (xy 266.7 60.96))
  (stroke (width 0) (type default)))
 (junction
  (at 66.04 76.2)
  (diameter 0)
  (color 0 0 0 0))
 (junction
  (at 107.95 76.2)
  (diameter 0)
  (color 0 0 0 0))
 (junction
  (at 86.36 78.74)
  (diameter 0)
  (color 0 0 0 0))
 (junction
  (at 76.2 76.2)
  (diameter 0)
  (color 0 0 0 0))
 (junction
  (at 107.95 78.74)
  (diameter 0)
  (color 0 0 0 0))
 (embedded_fonts no))
